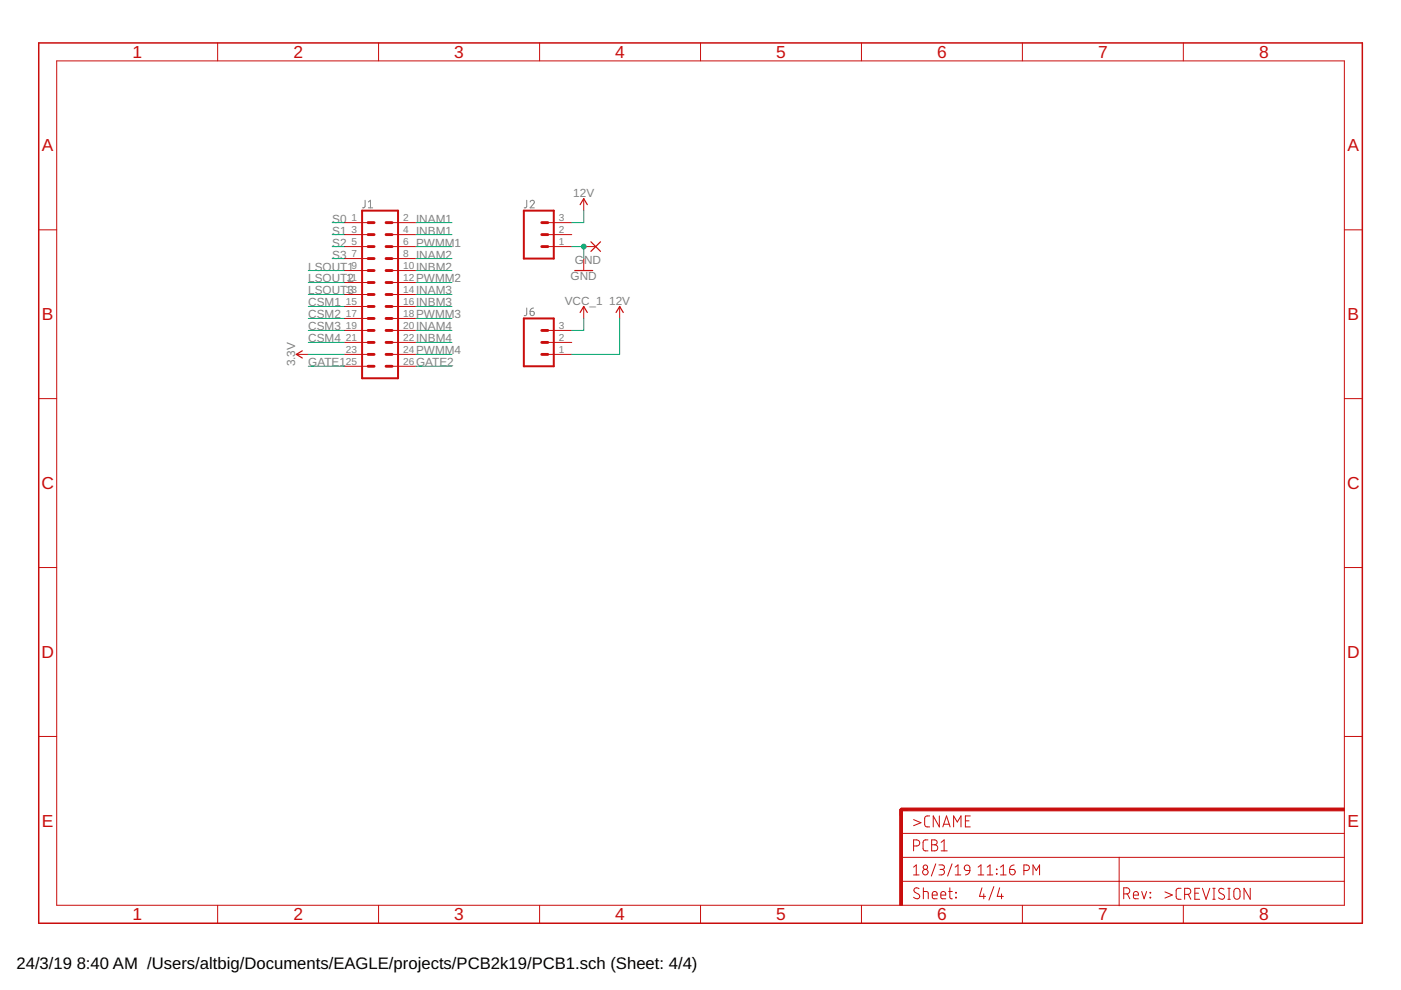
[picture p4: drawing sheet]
<svg xmlns="http://www.w3.org/2000/svg" width="297mm" height="210mm" viewBox="0 0 297 210" stroke-linecap="round" stroke-linejoin="round" font-family="sans-serif">
<path d="M77.4 42.5v1.4l-.5 .2M78.1 44.1h.9M78.1 42.8l.4-.3v1.6M111.7 42.5v1.4l-.6 .2M112.4 42.8a.44 .44 0 0 1 .6-.3 .44 .44 0 0 1 .2 .7l-.8 .9h.9M111.7 65.3v1.4l-.2 .2h-.4M112.4 66h.5a.45 .45 0 0 1 .4 .5 .45 .45 0 0 1-.5 .4 .45 .45 0 0 1-.4-.4zM113.1 65.3l-.6 .3-.1 .4" fill="none" stroke="#808080" stroke-width=".21"/>
<g fill="#c90d0c" stroke="#c90d0c" stroke-width=".21">
<path d="M190.8 171.6h.5v20.3h-.5z"/>
<path d="M191.1 171.3h93.9v.6h-93.9z"/>
</g>
<g fill="none" stroke="#c90d0c" stroke-width=".21">
<path d="M12 12.9h273v179h-273zM46.1 9.1v3.8M80.3 9.1v3.8M114.4 9.1v3.8M148.5 9.1v3.8M182.6 9.1v3.8M216.8 9.1v3.8M250.9 9.1v3.8M8.2 48.7h3.8M73 59.9h5M73 57.4h5M73 54.8h5"/>
<path d="M73 52.3h5M73 49.7h5M73 47.2h5M83.1 59.9h5.1M83.1 57.4h5.1M83.1 54.8h5.1M83.1 52.3h5.1M83.1 49.7h5.1M83.1 47.2h5.1M116.1 52.3h5.1M116.1 49.7h5.1M116.1 47.2h5.1"/>
<path d="M123.8 52.3h2.5M123.8 42.1v2.6M123.8 54.8v2.6M285 48.7h3.8M62.8 75.1h2.6M73 77.7h5M73 75.1h5M73 72.6h5M73 70.1h5M73 67.5h5M73 65h5M73 62.4h5"/>
<path d="M83.1 77.7h5.1M83.1 75.1h5.1M83.1 72.6h5.1M83.1 70.1h5.1M83.1 67.5h5.1M83.1 65h5.1M83.1 62.4h5.1M116.1 75.1h5.1M116.1 72.6h5.1M116.1 70.1h5.1M123.8 65v2.5M131.4 65v2.5"/>
<path d="M8.2 84.5h3.8M285 84.5h3.8M8.2 120.3h3.8M285 120.3h3.8M8.2 156.1h3.8M285 156.1h3.8M191.1 176.7h93.9M193.7 179.4h.7a.65 .65 0 0 0 .6-.7 .65 .65 0 0 0-.6-.6h-.7v2.3M193.7 173.8l1.6 .6-1.6 .7M196.7 178.1h-.7l-.3 .5 .1 1.6 .3 .2h.6M197.1 173h-.7l-.4 .5 .2 1.6 .2 .2h.7M197.5 178.1h.7a.52 .52 0 0 1 .5 .5 .52 .52 0 0 1-.5 .5 .65 .65 0 0 1 .6 .7 .65 .65 0 0 1-.6 .6h-.7z"/>
<path d="M197.5 179.1h.7M199.2 173v2.3l-1.3-2.3v2.3M199.5 178.6l.7-.5v2.3M199.9 175.3l.8-2.3 .7 2.3M200.1 174.8h1.2M202.2 175.3v-2.3l.8 1.3 .8-1.3v2.3M204.7 174h.8M205.7 173h-1v2.3h1M46.1 191.9v3.8M80.3 191.9v3.8M114.4 191.9v3.8M148.5 191.9v3.8"/>
<path d="M182.6 191.9v3.8M191.1 186.9h93.9M191.1 181.8h93.9M193.7 183.9l.6-.5v2.1M193.7 185.5h1.2M194.9 188.4a.58 .58 0 0 0-.9-.1 .58 .58 0 0 0 0 .9l.7 .4a.58 .58 0 0 1 .1 .9 .58 .58 0 0 1-.9-.1l-.2-.2M195.8 189l.9 .1 .1 1.5M195.8 188.2v2.4M197.7 189.8h1a.54 .54 0 0 0-.4-.8 .54 .54 0 0 0-.6 .5l.1 1 .9 .1M198.4 183.2l-.9 2.5M199.1 183.4h.7a.48 .48 0 0 1 .4 .5 .48 .48 0 0 1-.4 .4h-.5M199.5 189.8h1a.54 .54 0 0 0-.4-.8 .54 .54 0 0 0-.6 .5l.1 1 .9 .1"/>
<path d="M199.5 180.4h1.3M199.7 184.3a.58 .58 0 0 1 .5 .6 .58 .58 0 0 1-.5 .6h-.6M201.1 189h.8M201.4 188.2v2.1l.5 .3M201.8 183.2l-.9 2.5M202.5 185.5h1.2M202.5 183.9l.6-.5v2.1M202.6 189.2l.2 .1zM202.6 190.2l.2 .2zM204.6 183.6l.3-.2 .6 .2 .1 1-1-.2-.2-.3zM205.6 184.6l-.2 .6-.7 .3M207.4 185.5h1.2"/>
<path d="M207.4 183.9l.6-.5v2.1M208.2 188.2l-.5 1.9h1.3M208.6 189.5v1.1M209.3 185.5h1.2M209.3 183.9l.6-.5v2.1M210.7 188l-1 2.8M211.3 184.3l.1 .1zM211.3 185.2l.1 .1zM211.9 188.2l-.5 1.9h1.3M212.1 185.5h1.2M212.1 183.9l.6-.5v2.1M212.3 189.5v1.1"/>
<path d="M214.1 184.3h.7a.59 .59 0 0 1 .4 .7 .59 .59 0 0 1-.6 .5 .59 .59 0 0 1-.5-.6zM215 183.4l-.7 .3-.2 .6M216.8 191.9v3.8M217.1 184.6h.6a.59 .59 0 0 0 .6-.6 .59 .59 0 0 0-.6-.6h-.6v2.1M219 185.5v-2.1l.7 1.2 .7-1.2v2.1M237.3 181.8v10.2M238.3 189.5h.6a.65 .65 0 0 0 .6-.6 .65 .65 0 0 0-.6-.7h-.6v2.4M239 189.5l.5 1.1M240.3 189.8h1.1a.55 .55 0 0 0-.4-.8 .55 .55 0 0 0-.7 .5l.1 1 1 .1M242.1 189l.5 1.6 .5-1.6M243.8 190.2l.2 .2zM243.8 189.2l.2 .1z"/>
<path d="M247 189.1l1.6 .7-1.6 .6M250.4 188.3l-.7 .1-.3 .4v1.7l.3 .1 .7 .1M250.9 191.9v3.8M251.2 189.6h.6a.65 .65 0 0 0 .7-.6 .65 .65 0 0 0-.7-.7h-.6v2.4M251.9 189.6l.6 1.1M253.3 189.4h.8M254.4 188.3h-1.1v2.4h1.1M254.9 188.3l.8 2.4 .8-2.4M257.1 190.7h.5M257.1 188.3h.5M257.4 188.3v2.4M259.5 188.5a.58 .58 0 0 0-.9-.1 .58 .58 0 0 0 .1 .9l.7 .4a.58 .58 0 0 1 0 .9 .58 .58 0 0 1-.8-.1l-.3-.1"/>
<path d="M260.3 190.7h.5M260.3 188.3h.5M260.6 188.3v2.4M261.7 188.6a.66 .66 0 0 1 .8-.2 .66 .66 0 0 1 .4 .6v1a.66 .66 0 0 1-.6 .7 .66 .66 0 0 1-.7-.7zM265.1 188.3v2.4l-1.3-2.4v2.4"/>
<circle cx="196.2" cy="183.9" r=".47"/>
<circle cx="196.2" cy="184.9" r=".59"/>
</g>
<g fill="none" stroke="#c90d0c" stroke-width=".61">
<path d="M78 59.9h1.3M78 57.4h1.3M78 54.8h1.3M78 52.3h1.3M78 49.7h1.3M78 47.2h1.3M81.9 59.9h1.2M81.9 57.4h1.2M81.9 54.8h1.2M81.9 52.3h1.2M81.9 49.7h1.2M81.9 47.2h1.2"/>
<path d="M114.9 52.3h1.2M114.9 49.7h1.2M114.9 47.2h1.2M78 72.6h1.3M78 75.1h1.3M78 77.7h1.3M78 67.5h1.3M78 70.1h1.3M78 65h1.3M78 62.4h1.3M81.9 72.6h1.2M81.9 75.1h1.2"/>
<path d="M81.9 77.7h1.2M81.9 67.5h1.2M81.9 70.1h1.2M81.9 65h1.2M81.9 62.4h1.2M114.9 72.6h1.2M114.9 75.1h1.2M114.9 70.1h1.2M192.3 171.6h-1.2v1.3"/>
</g>
<path d="M8.2 9.1h280.6v186.6h-280.6z" fill="none" stroke="#c90d0c" stroke-width=".32"/>
<path d="M76.8 44.7h7.6v35.5h-7.6zM111.1 44.7h6.3v10.1h-6.3zM111.1 67.5h6.3v10.2h-6.3z" fill="none" stroke="#c90d0c" stroke-width=".42"/>
<path d="M121.9 57.4h3.8M123 43.4l.8-1.3 .7 1.3M125.3 51.3l2 2M127.3 51.3l-2 2M64.1 74.4l-1.3 .7 1.3 .8M123 66.3l.8-1.3 .7 1.3M130.6 66.3l.8-1.3 .7 1.3" fill="none" stroke="#c90d0c" stroke-width=".25"/>
<g fill="none" stroke="#0dab76" stroke-width=".21">
<path d="M65.4 57.4h7.6M65.4 59.9h7.6M70.4 47.2h2.6M70.4 49.7h2.6M70.4 52.3h2.6M70.4 54.8h2.6M88.2 47.2h7.6M88.2 49.7h7.6M88.2 52.3h7.6M88.2 54.8h7.6M88.2 57.4h7.6M88.2 59.9h7.6"/>
<path d="M121.2 52.3h2.6v2.5M123.8 44.7v2.5h-2.6M65.4 62.4h7.6M65.4 77.7h7.6M65.4 65h7.6M65.4 67.5h7.6M65.4 70.1h7.6M65.4 72.6h7.6M65.4 75.1h7.6M88.2 62.4h7.6M88.2 77.7h7.6M88.2 65h7.6"/>
<path d="M88.2 67.5h7.6M88.2 70.1h7.6M88.2 72.6h7.6M88.2 75.1h7.6M123.8 67.5v2.6h-2.6M131.4 67.5v7.6h-10.2"/>
</g>
<circle cx="123.8" cy="52.3" r=".51" fill="#0dab76" stroke="#0dab76" stroke-width=".21"/>
<g font-size="3.7" fill="#c90d0c">
<text x="28.1" y="12.3">1</text>
<text x="62.2" y="12.3">2</text>
<text x="96.3" y="12.3">3</text>
<text x="130.4" y="12.3">4</text>
<text x="164.6" y="12.3">5</text>
<text x="198.7" y="12.3">6</text>
<text x="232.8" y="12.3">7</text>
<text x="266.9" y="12.3">8</text>
<text x="8.9" y="32.1">A</text>
<text x="285.7" y="32.1">A</text>
<text x="8.9" y="67.9">B</text>
<text x="285.7" y="67.9">B</text>
<text x="8.8" y="103.7">C</text>
<text x="285.6" y="103.7">C</text>
<text x="8.8" y="139.5">D</text>
<text x="285.6" y="139.5">D</text>
<text x="8.9" y="175.3">E</text>
<text x="285.7" y="175.3">E</text>
<text x="28.1" y="195.1">1</text>
<text x="62.2" y="195.1">2</text>
<text x="96.3" y="195.1">3</text>
<text x="130.4" y="195.1">4</text>
<text x="164.6" y="195.1">5</text>
<text x="198.7" y="195.1">6</text>
<text x="232.8" y="195.1">7</text>
<text x="266.9" y="195.1">8</text>
</g>
<g font-size="3.5">
<text x="3.5" y="205.4">24/3/19</text>
<text x="16.3" y="205.4">8:40 AM /Users/altbig/Documents/EAGLE/projects/PCB2k19/PCB1.sch (Sheet: 4/4)</text>
</g>
<g font-size="2.5" fill="#808080">
<text x="121.5" y="41.9">12V</text>
<text x="70.4" y="47.2">S0</text>
<text x="88.2" y="47.2">INAM1</text>
<text x="70.4" y="49.7">S1</text>
<text x="70.4" y="52.3">S2</text>
<text x="88.2" y="49.7">INBM1</text>
<text x="88.2" y="52.3">PWMM1</text>
<text x="65.4" y="57.4">LSOUT1</text>
<text x="65.4" y="59.9">LSOUT2</text>
<text x="70.4" y="54.8">S3</text>
<text x="88.2" y="54.8">INAM2</text>
<text x="88.2" y="57.4">INBM2</text>
<text x="88.2" y="59.9">PWMM2</text>
<text x="121" y="59.4">GND</text>
<text x="121.9" y="55.9">G</text>
<text x="123.8" y="55.9">ND</text>
<text x="65.4" y="62.4">LSOUT3</text>
<text x="65.4" y="65">CSM1</text>
<text x="88.2" y="62.4">INAM3</text>
<text x="88.2" y="65">INBM3</text>
<text x="119.7" y="64.7">VCC_1</text>
<text x="129.2" y="64.7">12V</text>
<text x="65.4" y="67.5">CSM2</text>
<text x="65.4" y="70.1">CSM3</text>
<text x="88.2" y="67.5">PWMM3</text>
<text x="88.2" y="70.1">INAM4</text>
<text x="62.6" y="77.7" transform="rotate(-90 62.6 77.7)">3.3V</text>
<text x="65.4" y="77.7">GATE1</text>
<text x="65.4" y="72.6">CSM4</text>
<text x="88.2" y="72.6">INBM4</text>
<text x="88.2" y="75.1">PWMM4</text>
<text x="88.2" y="77.7">GATE2</text>
</g>
<g font-size="2.1" fill="#808080">
<text x="74.5" y="46.8">1</text>
<text x="85.5" y="46.8">2</text>
<text x="118.5" y="46.8">3</text>
<text x="74.5" y="49.4">3</text>
<text x="74.5" y="51.9">5</text>
<text x="85.5" y="51.9">6</text>
<text x="85.5" y="49.4">4</text>
<text x="118.5" y="51.9">1</text>
<text x="118.5" y="49.4">2</text>
<text x="73.5" y="59.5">11</text>
<text x="74.5" y="54.5">7</text>
<text x="74.5" y="57">9</text>
<text x="85.5" y="59.5">12</text>
<text x="85.5" y="57">10</text>
<text x="85.5" y="54.5">8</text>
<text x="73.3" y="62.1">13</text>
<text x="73.3" y="64.6">15</text>
<text x="85.5" y="64.6">16</text>
<text x="85.5" y="62.1">14</text>
<text x="73.3" y="67.2">17</text>
<text x="73.3" y="69.7">19</text>
<text x="85.5" y="69.7">20</text>
<text x="85.5" y="67.2">18</text>
<text x="118.5" y="69.7">3</text>
<text x="73.3" y="72.2">21</text>
<text x="73.3" y="74.8">23</text>
<text x="73.3" y="77.3">25</text>
<text x="85.5" y="77.3">26</text>
<text x="85.5" y="74.8">24</text>
<text x="85.5" y="72.2">22</text>
<text x="118.5" y="74.8">1</text>
<text x="118.5" y="72.2">2</text>
</g>
</svg>
